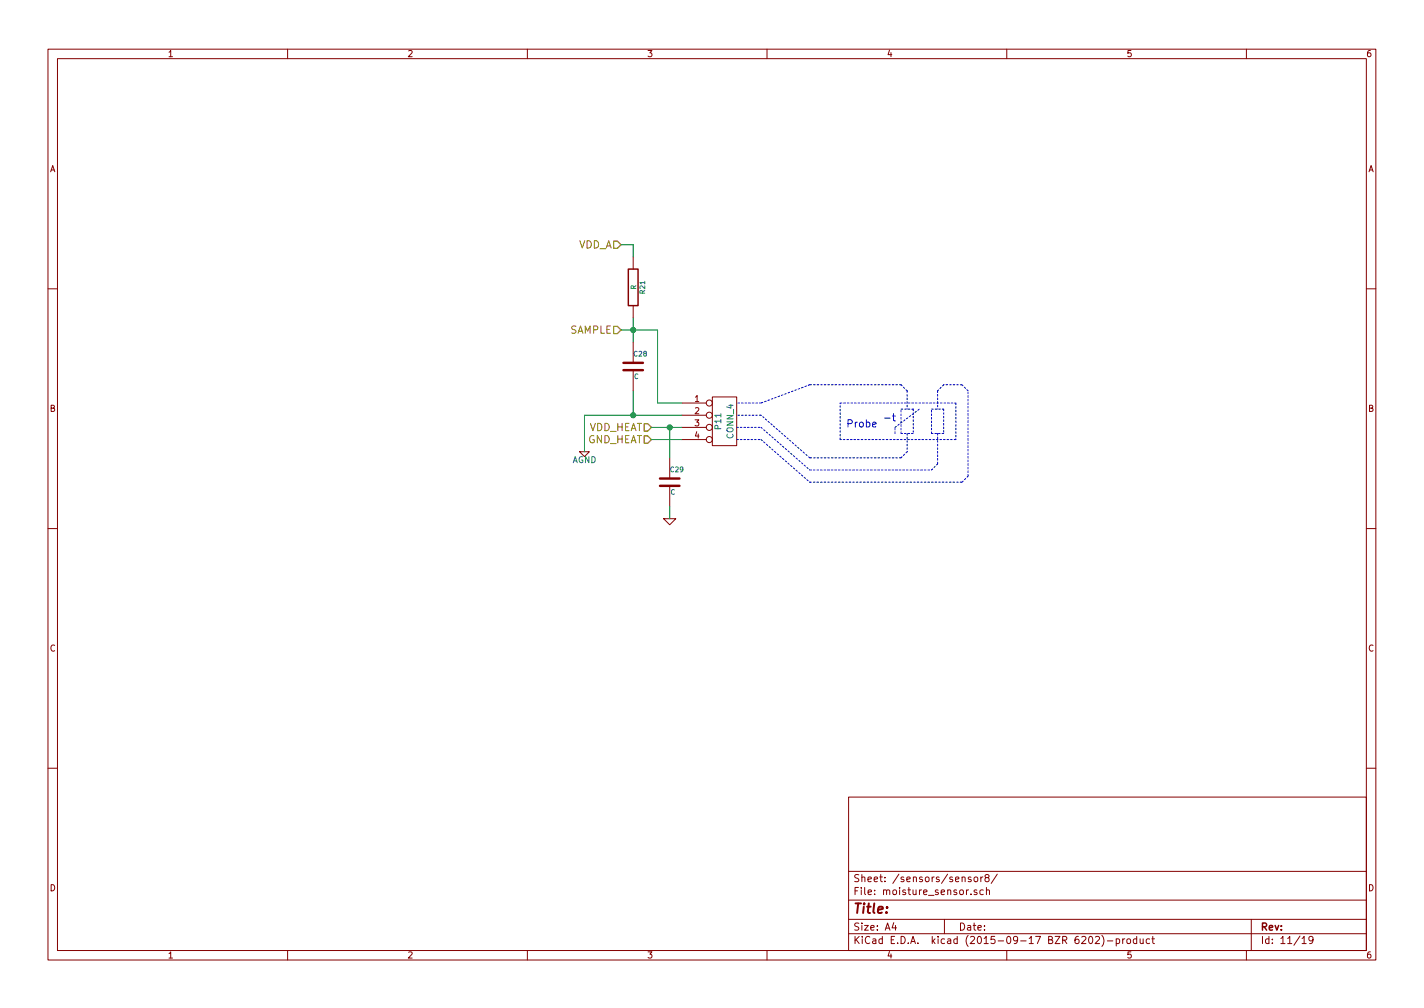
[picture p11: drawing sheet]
<svg xmlns="http://www.w3.org/2000/svg" width="297mm" height="210mm" viewBox="0 0 297 210" stroke-linecap="round" stroke-linejoin="round" font-family="sans-serif">
<g fill="none" stroke="#840000" stroke-width=".21">
<path d="M10 10.3h277v189.9h-277zM12 12.2h273v186.1h-273zM60 10.3v1.9M110 10.3v1.9M160 10.3v1.9M210 10.3v1.9M260 10.3v1.9M132.1 53.6v2.5M10 60.2h2M132.1 63.7v2.6M132.1 71.4v4.3M132.1 77.2v4.3"/>
<path d="M285 60.2h2M120.9 94.2h2l-1 1zM139.7 95.5v4.3M142.2 84.1h5.1M142.2 86.6h5.1M142.2 89.1h5.1M142.2 91.7h5.1M148.6 82.8h5.1v10.2h-5.1zM10 110.3h2M138.4 108.2h2.6l-1.3 1.3zM139.7 101.3v4.4M285 110.3h2"/>
<path d="M10 160.2h2M177 166.3h108v32h-108zM285 160.2h2M60 198.3v1.9M110 198.3v1.9M160 198.3v1.9M177 194.8h108M177 191.8h108M177 187.8h108M177 181.8h108M186.4 192.5l-.3 1h.9M186.8 193v1"/>
<path d="M197 191.8v3M202.5 186.5v.1M202.5 183l-.3-.1-.2 .2v.3l.5 .1v.3h-.5M203.3 183.1l.2-.2 .4 .2 .1 .5-.2 .2-.3 .1-.2-.1zM203.8 185.7l-.4-.1-.2 .2 .1 .2 .5 .2v.3h-.6M204.6 182.9v1M205 182.9l-.4 .3M205.1 185.7l-.4-.1-.3 .3 .1 .6 .2 .1 .4-.1M205.7 183.1l-.2-.3v-.2l.2-.2 .5 .1 .1 .2-.1 .2-.5 .2-.2 .3v.2l.2 .3h.3l.3-.3v-.2l-.3-.3M205.8 185.7l.2-.1 .3 .1 .1 .9M205.8 185.1v1.5M208 182.3l-1.2 2"/>
<path d="M210 198.3v1.9M227.2 195.5l.2-.2a.8 .8 0 0 1 .6 .8 .8 .8 0 0 1-.6 .7l-.3-.5zM228.5 195.5l.6-.2 .3 .5-1 1h1M229.8 195.1a1.71 1.71 0 0 1 0 2.3M231 196.3h1.1M232.8 195.9l.5-.1 .3 .3-.2 .6h-.6M232.8 195.8v1.5M234.2 195.8v1M234.6 195.8l-.4 .3M235.1 196l.2-.2 .5 .2v.5l-.1 .2-.4 .1-.2-.1zM237.1 195.9l-.4-.1-.3 .3 .1 .6 .2 .1 .4-.1M237.1 195.3v1.5"/>
<path d="M237.8 195.8l.1 .9 .4 .1 .2-.1M238.5 195.8v1M239.8 195.9l-.4-.1-.3 .3 .1 .6 .2 .1 .4-.1M240.3 195.8h.5M240.5 195.3v1.3l.3 .2M260 198.3v1.9M261 191.8v6.5M271.6 195.8l.4-.5v1.5M271.6 196.8h.9M273.9 196l-.3 .3h-.3l-.3-.3v-.4l.3-.3h.3l.3 .3a1.01 1.01 0 0 1-.4 1.2h-.3"/>
<circle cx="148" cy="91.7" r=".63"/>
<circle cx="148" cy="89.1" r=".63"/>
<circle cx="148" cy="84.1" r=".63"/>
<circle cx="148" cy="86.6" r=".63"/>
</g>
<path d="M184.5 87.2h1.2M186.2 86.8h.6M186.4 86.3v1.3l.4 .2" fill="none" stroke="#0000c2" stroke-width=".21"/>
<path d="M130 77.2h4.1M130 75.7h4.1M137.7 99.8h4M137.7 101.3h4" fill="none" stroke="#840000" stroke-width=".51"/>
<path d="M131.1 56.1h2v7.6h-2z" fill="none" stroke="#840000" stroke-width=".3"/>
<path d="M128 50.3h.8l.7 .7-.7 .8h-.8zM128 68.1h.8l.7 .7-.7 .8h-.8zM134.4 88.4h.7l.8 .7-.8 .8h-.7zM134.4 90.9h.7l.8 .8-.8 .8h-.7z" fill="none" stroke="#848400" stroke-width=".25"/>
<g fill="none" stroke="#0000c2" stroke-width=".21" stroke-dasharray=".3 .4">
<path d="M153.7 89.1h5M153.7 91.7h5M158.7 86.6h-5M158.7 89.1l10.2 8.9M158.7 84.1h-5M158.7 91.7l10.2 8.9M168.9 95.5l-10.2-8.9M168.9 98h25.4M168.9 80.3l-10.2 3.8M175.3 84.1h24.1M175.3 91.7v-7.6M186.7 90.4v-1.3"/>
<path d="M186.7 89.1l5.1-3.8M188 85.3h2.5M188 90.4v-5.1M188 95.5h-19.1M188 80.3h-19.1M189.2 81.5v3.8M189.2 90.4v3.8M189.2 94.2l-1.2 1.3M189.2 81.5l-1.2-1.2M190.5 85.3v5.1M190.5 90.4h-2.5M194.3 85.3h2.5"/>
<path d="M194.3 90.4v-5.1M194.3 98l1.3-1.2M195.6 81.5v3.8M195.6 90.4v6.4M196.8 85.3v5.1M196.8 90.4h-2.5M196.8 80.3l-1.2 1.2M199.4 84.1v7.6M199.4 91.7h-24.1M200.7 80.3h-3.9M201.9 99.3v-17.8M201.9 81.5l-1.2-1.2"/>
<path d="M168.9 100.6h31.8M200.7 100.6l1.2-1.3"/>
</g>
<path d="M129.5 51h2.6v2.6M129.5 68.8h7.7v15.3h5M132.1 66.3v5.1M132.1 81.5v5.1M135.9 89.1h6.3M135.9 91.7h6.3M139.7 89.1v6.4M142.2 86.6h-20.3v7.6M139.7 105.7v2.5" fill="none" stroke="#008400" stroke-width=".21"/>
<g fill="#008400" stroke="#008400" stroke-width=".25">
<circle cx="132.1" cy="68.8" r=".51"/>
<circle cx="132.1" cy="86.6" r=".51"/>
<circle cx="139.7" cy="89.1" r=".51"/>
</g>
<text font-size="2.8" fill="#840000" x="178" y="190.5">Title:</text>
<g font-size="2.1" fill="#848400">
<text x="120.4" y="51.8">VDD_A</text>
<text x="118.8" y="69.6">SAMPLE</text>
<text x="122.5" y="89.9">VDD_HEAT</text>
<text x="122.3" y="92.5">GND_HEAT</text>
</g>
<text font-size="2.1" fill="#0000c2" x="176.5" y="89.1">Probe</text>
<g font-size="2.1" fill="#840000">
<text x="178" y="184">Sheet: /sensors/sensor8/</text>
<text x="178" y="186.7">File: moisture_sensor.sch</text>
<text x="178" y="196.9">KiCad E.D.A. kicad (2015-09-17 BZR 6202)-product</text>
<text x="178" y="194.1">Size: A4</text>
<text x="200" y="194.1">Date:</text>
<text x="263" y="194.1">Rev:</text>
<text x="263" y="196.9">Id: 11/19</text>
</g>
<g font-size="1.8" fill="#840000">
<text x="35" y="11.9">1</text>
<text x="85" y="11.9">2</text>
<text x="135" y="11.9">3</text>
<text x="185" y="11.9">4</text>
<text x="235" y="11.9">5</text>
<text x="285" y="11.9">6</text>
<text x="10.4" y="35.9">A</text>
<text x="285.4" y="35.9">A</text>
<text x="144.9" y="83.8">1</text>
<text x="10.4" y="85.9">B</text>
<text x="144.9" y="86.4">2</text>
<text x="144.9" y="88.9">3</text>
<text x="285.4" y="85.9">B</text>
<text x="144.9" y="91.4">4</text>
<text x="10.4" y="135.9">C</text>
<text x="285.4" y="135.9">C</text>
<text x="10.4" y="185.9">D</text>
<text x="285.4" y="185.9">D</text>
<text x="35" y="199.9">1</text>
<text x="85" y="199.9">2</text>
<text x="135" y="199.9">3</text>
<text x="185" y="199.9">4</text>
<text x="235" y="199.9">5</text>
<text x="285" y="199.9">6</text>
</g>
<g font-size="1.8" fill="#008484">
<text x="150.4" y="89.5" transform="rotate(-90 150.4 89.5)">P11</text>
<text x="153" y="91.5" transform="rotate(-90 153 91.5)">CONN_4</text>
<text x="119.3" y="96.6">AGND</text>
</g>
<g font-size="1.4" fill="#008484">
<text x="132.7" y="60.4" transform="rotate(-90 132.7 60.4)">R</text>
<text x="134.5" y="61.2" transform="rotate(-90 134.5 61.2)">R21</text>
<text x="132.3" y="74.3">C28</text>
<text x="132.2" y="79">C</text>
<text x="139.9" y="98.5">C29</text>
<text x="139.9" y="103.2">C</text>
</g>
</svg>
